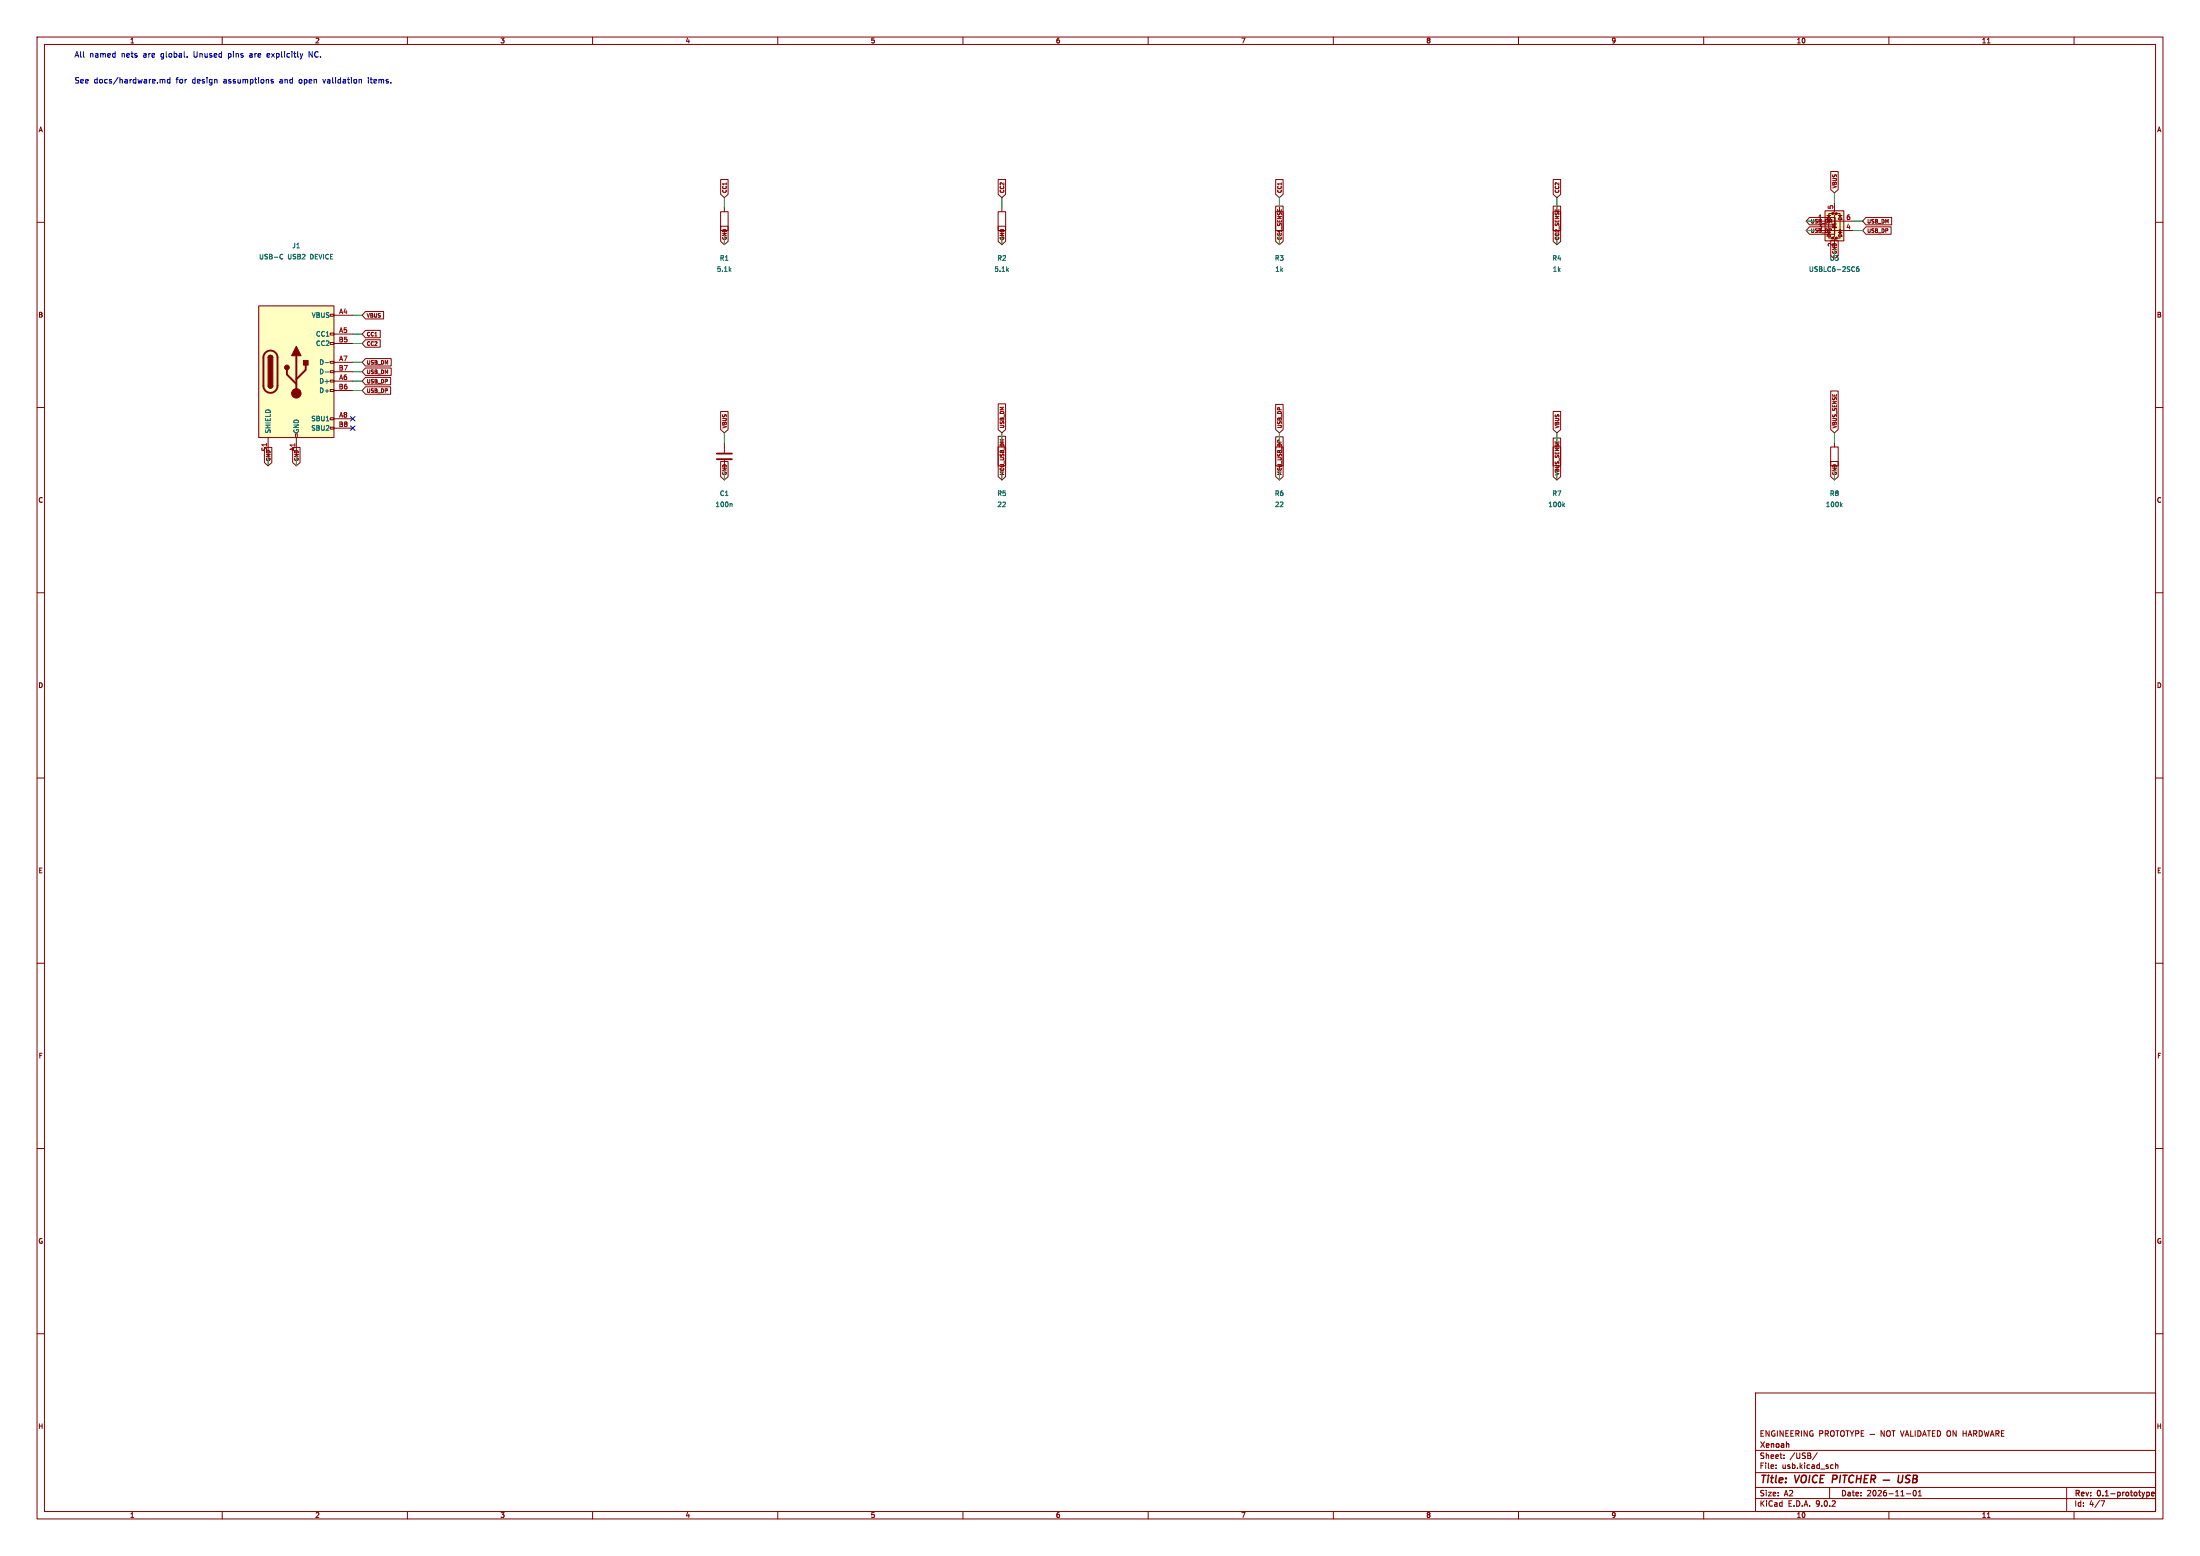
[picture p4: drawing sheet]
(kicad_sch (version 20250114) (generator "eeschema") (paper "A2")
   (title_block (title "VOICE PITCHER — USB") (date "2026-11-01") (rev "0.1-prototype")
    (company "Xenoah") (comment 1 "ENGINEERING PROTOTYPE — NOT VALIDATED ON HARDWARE"))
(lib_symbols (symbol "Connector:USB_C_Receptacle_USB2.0_16P" (pin_names (offset 1.016)) (exclude_from_sim no) (in_bom yes) (on_board yes) (property "Reference" "J" (at 0 22.225 0) (effects (font (size 1.27 1.27)))) (property "Value" "USB_C_Receptacle_USB2.0_16P" (at 0 19.685 0) (effects (font (size 1.27 1.27)))) (property "Footprint" "" (at 3.81 0 0) (effects (font (size 1.27 1.27)) (hide yes))) (property "Datasheet" "https://www.usb.org/sites/default/files/documents/usb_type-c.zip" (at 3.81 0 0) (effects (font (size 1.27 1.27)) (hide yes))) (property "Description" "USB 2.0-only 16P Type-C Receptacle connector" (at 0 0 0) (effects (font (size 1.27 1.27)) (hide yes))) (property "ki_keywords" "usb universal serial bus type-C USB2.0" (at 0 0 0) (effects (font (size 1.27 1.27)) (hide yes))) (property "ki_fp_filters" "USB*C*Receptacle*" (at 0 0 0) (effects (font (size 1.27 1.27)) (hide yes))) (symbol "USB_C_Receptacle_USB2.0_16P_0_0" (rectangle (start -0.254 -17.78) (end 0.254 -16.764) (stroke (width 0) (type default)) (fill (type none))) (rectangle (start 10.16 15.494) (end 9.144 14.986) (stroke (width 0) (type default)) (fill (type none))) (rectangle (start 10.16 10.414) (end 9.144 9.906) (stroke (width 0) (type default)) (fill (type none))) (rectangle (start 10.16 7.874) (end 9.144 7.366) (stroke (width 0) (type default)) (fill (type none))) (rectangle (start 10.16 2.794) (end 9.144 2.286) (stroke (width 0) (type default)) (fill (type none))) (rectangle (start 10.16 0.254) (end 9.144 -0.254) (stroke (width 0) (type default)) (fill (type none))) (rectangle (start 10.16 -2.286) (end 9.144 -2.794) (stroke (width 0) (type default)) (fill (type none))) (rectangle (start 10.16 -4.826) (end 9.144 -5.334) (stroke (width 0) (type default)) (fill (type none))) (rectangle (start 10.16 -12.446) (end 9.144 -12.954) (stroke (width 0) (type default)) (fill (type none))) (rectangle (start 10.16 -14.986) (end 9.144 -15.494) (stroke (width 0) (type default)) (fill (type none)))) (symbol "USB_C_Receptacle_USB2.0_16P_0_1" (rectangle (start -10.16 17.78) (end 10.16 -17.78) (stroke (width 0.254) (type default)) (fill (type background))) (polyline (pts (xy -8.89 -3.81) (xy -8.89 3.81)) (stroke (width 0.508) (type default)) (fill (type none))) (rectangle (start -7.62 -3.81) (end -6.35 3.81) (stroke (width 0.254) (type default)) (fill (type outline))) (arc (start -7.62 3.81) (mid -6.985 4.4423) (end -6.35 3.81) (stroke (width 0.254) (type default)) (fill (type none))) (arc (start -7.62 3.81) (mid -6.985 4.4423) (end -6.35 3.81) (stroke (width 0.254) (type default)) (fill (type outline))) (arc (start -8.89 3.81) (mid -6.985 5.7067) (end -5.08 3.81) (stroke (width 0.508) (type default)) (fill (type none))) (arc (start -5.08 -3.81) (mid -6.985 -5.7067) (end -8.89 -3.81) (stroke (width 0.508) (type default)) (fill (type none))) (arc (start -6.35 -3.81) (mid -6.985 -4.4423) (end -7.62 -3.81) (stroke (width 0.254) (type default)) (fill (type none))) (arc (start -6.35 -3.81) (mid -6.985 -4.4423) (end -7.62 -3.81) (stroke (width 0.254) (type default)) (fill (type outline))) (polyline (pts (xy -5.08 3.81) (xy -5.08 -3.81)) (stroke (width 0.508) (type default)) (fill (type none))) (circle (center -2.54 1.143) (radius 0.635) (stroke (width 0.254) (type default)) (fill (type outline))) (polyline (pts (xy -1.27 4.318) (xy 0 6.858) (xy 1.27 4.318) (xy -1.27 4.318)) (stroke (width 0.254) (type default)) (fill (type outline))) (polyline (pts (xy 0 -2.032) (xy 2.54 0.508) (xy 2.54 1.778)) (stroke (width 0.508) (type default)) (fill (type none))) (polyline (pts (xy 0 -3.302) (xy -2.54 -0.762) (xy -2.54 0.508)) (stroke (width 0.508) (type default)) (fill (type none))) (polyline (pts (xy 0 -5.842) (xy 0 4.318)) (stroke (width 0.508) (type default)) (fill (type none))) (circle (center 0 -5.842) (radius 1.27) (stroke (width 0) (type default)) (fill (type outline))) (rectangle (start 1.905 1.778) (end 3.175 3.048) (stroke (width 0.254) (type default)) (fill (type outline)))) (symbol "USB_C_Receptacle_USB2.0_16P_1_1" (pin passive line (at -7.62 -22.86 90) (length 5.08) (name "SHIELD" (effects (font (size 1.27 1.27)))) (number "S1" (effects (font (size 1.27 1.27))))) (pin passive line (at 0 -22.86 90) (length 5.08) (name "GND" (effects (font (size 1.27 1.27)))) (number "A1" (effects (font (size 1.27 1.27))))) (pin passive line (at 0 -22.86 90) (length 5.08) (hide yes) (name "GND" (effects (font (size 1.27 1.27)))) (number "A12" (effects (font (size 1.27 1.27))))) (pin passive line (at 0 -22.86 90) (length 5.08) (hide yes) (name "GND" (effects (font (size 1.27 1.27)))) (number "B1" (effects (font (size 1.27 1.27))))) (pin passive line (at 0 -22.86 90) (length 5.08) (hide yes) (name "GND" (effects (font (size 1.27 1.27)))) (number "B12" (effects (font (size 1.27 1.27))))) (pin passive line (at 15.24 15.24 180) (length 5.08) (name "VBUS" (effects (font (size 1.27 1.27)))) (number "A4" (effects (font (size 1.27 1.27))))) (pin passive line (at 15.24 15.24 180) (length 5.08) (hide yes) (name "VBUS" (effects (font (size 1.27 1.27)))) (number "A9" (effects (font (size 1.27 1.27))))) (pin passive line (at 15.24 15.24 180) (length 5.08) (hide yes) (name "VBUS" (effects (font (size 1.27 1.27)))) (number "B4" (effects (font (size 1.27 1.27))))) (pin passive line (at 15.24 15.24 180) (length 5.08) (hide yes) (name "VBUS" (effects (font (size 1.27 1.27)))) (number "B9" (effects (font (size 1.27 1.27))))) (pin bidirectional line (at 15.24 10.16 180) (length 5.08) (name "CC1" (effects (font (size 1.27 1.27)))) (number "A5" (effects (font (size 1.27 1.27))))) (pin bidirectional line (at 15.24 7.62 180) (length 5.08) (name "CC2" (effects (font (size 1.27 1.27)))) (number "B5" (effects (font (size 1.27 1.27))))) (pin bidirectional line (at 15.24 2.54 180) (length 5.08) (name "D-" (effects (font (size 1.27 1.27)))) (number "A7" (effects (font (size 1.27 1.27))))) (pin bidirectional line (at 15.24 0 180) (length 5.08) (name "D-" (effects (font (size 1.27 1.27)))) (number "B7" (effects (font (size 1.27 1.27))))) (pin bidirectional line (at 15.24 -2.54 180) (length 5.08) (name "D+" (effects (font (size 1.27 1.27)))) (number "A6" (effects (font (size 1.27 1.27))))) (pin bidirectional line (at 15.24 -5.08 180) (length 5.08) (name "D+" (effects (font (size 1.27 1.27)))) (number "B6" (effects (font (size 1.27 1.27))))) (pin bidirectional line (at 15.24 -12.7 180) (length 5.08) (name "SBU1" (effects (font (size 1.27 1.27)))) (number "A8" (effects (font (size 1.27 1.27))))) (pin bidirectional line (at 15.24 -15.24 180) (length 5.08) (name "SBU2" (effects (font (size 1.27 1.27)))) (number "B8" (effects (font (size 1.27 1.27)))))) (embedded_fonts no))
(symbol "Device:C" (pin_numbers (hide yes)) (pin_names (offset 0.254)) (exclude_from_sim no) (in_bom yes) (on_board yes) (property "Reference" "C" (at 0.635 2.54 0) (effects (font (size 1.27 1.27)) (justify left))) (property "Value" "C" (at 0.635 -2.54 0) (effects (font (size 1.27 1.27)) (justify left))) (property "Footprint" "" (at 0.9652 -3.81 0) (effects (font (size 1.27 1.27)) (hide yes))) (property "Datasheet" "~" (at 0 0 0) (effects (font (size 1.27 1.27)) (hide yes))) (property "Description" "Unpolarized capacitor" (at 0 0 0) (effects (font (size 1.27 1.27)) (hide yes))) (property "ki_keywords" "cap capacitor" (at 0 0 0) (effects (font (size 1.27 1.27)) (hide yes))) (property "ki_fp_filters" "C_*" (at 0 0 0) (effects (font (size 1.27 1.27)) (hide yes))) (symbol "C_0_1" (polyline (pts (xy -2.032 0.762) (xy 2.032 0.762)) (stroke (width 0.508) (type default)) (fill (type none))) (polyline (pts (xy -2.032 -0.762) (xy 2.032 -0.762)) (stroke (width 0.508) (type default)) (fill (type none)))) (symbol "C_1_1" (pin passive line (at 0 3.81 270) (length 2.794) (name "~" (effects (font (size 1.27 1.27)))) (number "1" (effects (font (size 1.27 1.27))))) (pin passive line (at 0 -3.81 90) (length 2.794) (name "~" (effects (font (size 1.27 1.27)))) (number "2" (effects (font (size 1.27 1.27)))))) (embedded_fonts no))
(symbol "Device:R" (pin_numbers (hide yes)) (pin_names (offset 0)) (exclude_from_sim no) (in_bom yes) (on_board yes) (property "Reference" "R" (at 2.032 0 90) (effects (font (size 1.27 1.27)))) (property "Value" "R" (at 0 0 90) (effects (font (size 1.27 1.27)))) (property "Footprint" "" (at -1.778 0 90) (effects (font (size 1.27 1.27)) (hide yes))) (property "Datasheet" "~" (at 0 0 0) (effects (font (size 1.27 1.27)) (hide yes))) (property "Description" "Resistor" (at 0 0 0) (effects (font (size 1.27 1.27)) (hide yes))) (property "ki_keywords" "R res resistor" (at 0 0 0) (effects (font (size 1.27 1.27)) (hide yes))) (property "ki_fp_filters" "R_*" (at 0 0 0) (effects (font (size 1.27 1.27)) (hide yes))) (symbol "R_0_1" (rectangle (start -1.016 -2.54) (end 1.016 2.54) (stroke (width 0.254) (type default)) (fill (type none)))) (symbol "R_1_1" (pin passive line (at 0 3.81 270) (length 1.27) (name "~" (effects (font (size 1.27 1.27)))) (number "1" (effects (font (size 1.27 1.27))))) (pin passive line (at 0 -3.81 90) (length 1.27) (name "~" (effects (font (size 1.27 1.27)))) (number "2" (effects (font (size 1.27 1.27)))))) (embedded_fonts no))
(symbol "Power_Protection:USBLC6-2SC6" (property "Reference" "U" (at 0.635 5.715 0) (effects (font (size 1.27 1.27)) (justify left))) (property "Value" "USBLC6-2SC6" (at 0.635 3.81 0) (effects (font (size 1.27 1.27)) (justify left))) (property "Footprint" "Package_TO_SOT_SMD:SOT-23-6" (at 1.27 -6.35 0) (effects (font (size 1.27 1.27) (italic yes)) (justify left) (hide yes))) (property "Datasheet" "https://www.st.com/resource/en/datasheet/usblc6-2.pdf" (at 1.27 -8.255 0) (effects (font (size 1.27 1.27)) (justify left) (hide yes))) (property "Description" "Very low capacitance ESD protection diode, 2 data-line, SOT-23-6" (at 0 0 0) (effects (font (size 1.27 1.27)) (hide yes))) (property "ki_keywords" "usb ethernet video" (at 0 0 0) (effects (font (size 1.27 1.27)) (hide yes))) (property "ki_fp_filters" "SOT?23*" (at 0 0 0) (effects (font (size 1.27 1.27)) (hide yes))) (pin_names (hide yes)) (exclude_from_sim no) (in_bom yes) (on_board yes) (symbol "USBLC6-2SC6_0_0" (circle (center -1.524 0) (radius 0.0001) (stroke (width 0.508) (type default)) (fill (type none))) (circle (center -0.508 2.032) (radius 0.0001) (stroke (width 0.508) (type default)) (fill (type none))) (circle (center -0.508 -4.572) (radius 0.0001) (stroke (width 0.508) (type default)) (fill (type none))) (circle (center 0.508 2.032) (radius 0.0001) (stroke (width 0.508) (type default)) (fill (type none))) (circle (center 0.508 -4.572) (radius 0.0001) (stroke (width 0.508) (type default)) (fill (type none))) (circle (center 1.524 -2.54) (radius 0.0001) (stroke (width 0.508) (type default)) (fill (type none)))) (symbol "USBLC6-2SC6_0_1" (polyline (pts (xy -2.54 0) (xy 2.54 0)) (stroke (width 0) (type default)) (fill (type none))) (polyline (pts (xy -2.54 -2.54) (xy 2.54 -2.54)) (stroke (width 0) (type default)) (fill (type none))) (polyline (pts (xy -2.032 0.508) (xy -1.016 0.508) (xy -1.524 1.524) (xy -2.032 0.508)) (stroke (width 0) (type default)) (fill (type none))) (polyline (pts (xy -2.032 -3.048) (xy -1.016 -3.048)) (stroke (width 0) (type default)) (fill (type none))) (polyline (pts (xy -1.016 1.524) (xy -2.032 1.524)) (stroke (width 0) (type default)) (fill (type none))) (polyline (pts (xy -1.016 -4.064) (xy -2.032 -4.064) (xy -1.524 -3.048) (xy -1.016 -4.064)) (stroke (width 0) (type default)) (fill (type none))) (polyline (pts (xy -0.508 -1.143) (xy -0.508 -0.762) (xy 0.508 -0.762)) (stroke (width 0) (type default)) (fill (type none))) (polyline (pts (xy 0 2.54) (xy -0.508 2.032) (xy 0.508 2.032) (xy 0 1.524) (xy 0 -4.064) (xy -0.508 -4.572) (xy 0.508 -4.572) (xy 0 -5.08)) (stroke (width 0) (type default)) (fill (type none))) (polyline (pts (xy 0.508 -1.778) (xy -0.508 -1.778) (xy 0 -0.762) (xy 0.508 -1.778)) (stroke (width 0) (type default)) (fill (type none))) (polyline (pts (xy 1.016 1.524) (xy 2.032 1.524)) (stroke (width 0) (type default)) (fill (type none))) (polyline (pts (xy 1.016 -3.048) (xy 2.032 -3.048)) (stroke (width 0) (type default)) (fill (type none))) (polyline (pts (xy 2.032 0.508) (xy 1.016 0.508) (xy 1.524 1.524) (xy 2.032 0.508)) (stroke (width 0) (type default)) (fill (type none))) (polyline (pts (xy 2.032 -4.064) (xy 1.016 -4.064) (xy 1.524 -3.048) (xy 2.032 -4.064)) (stroke (width 0) (type default)) (fill (type none)))) (symbol "USBLC6-2SC6_1_1" (rectangle (start -2.54 2.794) (end 2.54 -5.334) (stroke (width 0.254) (type default)) (fill (type background))) (polyline (pts (xy -0.508 2.032) (xy -1.524 2.032) (xy -1.524 -4.572) (xy -0.508 -4.572)) (stroke (width 0) (type default)) (fill (type none))) (polyline (pts (xy 0.508 -4.572) (xy 1.524 -4.572) (xy 1.524 2.032) (xy 0.508 2.032)) (stroke (width 0) (type default)) (fill (type none))) (pin passive line (at -5.08 0 0) (length 2.54) (name "I/O1" (effects (font (size 1.27 1.27)))) (number "1" (effects (font (size 1.27 1.27))))) (pin passive line (at -5.08 -2.54 0) (length 2.54) (name "I/O2" (effects (font (size 1.27 1.27)))) (number "3" (effects (font (size 1.27 1.27))))) (pin passive line (at 0 5.08 270) (length 2.54) (name "VBUS" (effects (font (size 1.27 1.27)))) (number "5" (effects (font (size 1.27 1.27))))) (pin passive line (at 0 -7.62 90) (length 2.54) (name "GND" (effects (font (size 1.27 1.27)))) (number "2" (effects (font (size 1.27 1.27))))) (pin passive line (at 5.08 0 180) (length 2.54) (name "I/O1" (effects (font (size 1.27 1.27)))) (number "6" (effects (font (size 1.27 1.27))))) (pin passive line (at 5.08 -2.54 180) (length 2.54) (name "I/O2" (effects (font (size 1.27 1.27)))) (number "4" (effects (font (size 1.27 1.27)))))) (embedded_fonts no)))
(text "All named nets are global. Unused pins are explicitly NC." (at 20 15 0) (effects (font (size 1.5 1.5)) (justify left)))
(text "See docs/hardware.md for design assumptions and open validation items." (at 20 22 0) (effects (font (size 1.5 1.5)) (justify left)))
(symbol (lib_id "Connector:USB_C_Receptacle_USB2.0_16P") (at 80.01 100.33 0) (unit 1) (in_bom yes) (on_board yes) (dnp no) (property "Reference" "J1" (at 80.01 66.33 0) (effects (font (size 1.27 1.27))))
    (property "Value" "USB-C USB2 DEVICE" (at 80.01 69.33 0) (effects (font (size 1.27 1.27))))
    (property "Footprint" "VoicePitcher:Connector_USB__USB_C_Receptacle_HRO_TYPE-C-31-M-12" (at 80.01 100.33 0) (effects (font (size 1 1)) (hide yes)))
    (property "MPN" "TYPE-C-31-M-12" (at 80.01 100.33 0) (effects (font (size 1 1)) (hide yes)))
    (property "LCSC" "C165948" (at 80.01 100.33 0) (effects (font (size 1 1)) (hide yes))))
(wire (pts (xy 72.39 123.19) (xy 72.39 125.73)) (stroke (width 0) (type default)))
(global_label "GND" (shape input) (at 72.39 125.73 90) (effects (font (size 1 1)) (justify left))
    (property "Intersheetrefs" "${INTERSHEET_REFS}" (at 72.39 125.73 90) (effects (font (size 1 1)) (hide yes))))
(wire (pts (xy 80.01 123.19) (xy 80.01 125.73)) (stroke (width 0) (type default)))
(global_label "GND" (shape input) (at 80.01 125.73 90) (effects (font (size 1 1)) (justify left))
    (property "Intersheetrefs" "${INTERSHEET_REFS}" (at 80.01 125.73 90) (effects (font (size 1 1)) (hide yes))))
(wire (pts (xy 95.25 85.09) (xy 97.79 85.09)) (stroke (width 0) (type default)))
(global_label "VBUS" (shape input) (at 97.79 85.09 180) (effects (font (size 1 1)) (justify left))
    (property "Intersheetrefs" "${INTERSHEET_REFS}" (at 97.79 85.09 180) (effects (font (size 1 1)) (hide yes))))
(wire (pts (xy 95.25 90.17) (xy 97.79 90.17)) (stroke (width 0) (type default)))
(global_label "CC1" (shape input) (at 97.79 90.17 180) (effects (font (size 1 1)) (justify left))
    (property "Intersheetrefs" "${INTERSHEET_REFS}" (at 97.79 90.17 180) (effects (font (size 1 1)) (hide yes))))
(wire (pts (xy 95.25 92.71) (xy 97.79 92.71)) (stroke (width 0) (type default)))
(global_label "CC2" (shape input) (at 97.79 92.71 180) (effects (font (size 1 1)) (justify left))
    (property "Intersheetrefs" "${INTERSHEET_REFS}" (at 97.79 92.71 180) (effects (font (size 1 1)) (hide yes))))
(wire (pts (xy 95.25 97.78999999999999) (xy 97.79 97.79)) (stroke (width 0) (type default)))
(global_label "USB_DM" (shape input) (at 97.79 97.79 180) (effects (font (size 1 1)) (justify left))
    (property "Intersheetrefs" "${INTERSHEET_REFS}" (at 97.79 97.79 180) (effects (font (size 1 1)) (hide yes))))
(wire (pts (xy 95.25 100.33) (xy 97.79 100.33)) (stroke (width 0) (type default)))
(global_label "USB_DM" (shape input) (at 97.79 100.33 180) (effects (font (size 1 1)) (justify left))
    (property "Intersheetrefs" "${INTERSHEET_REFS}" (at 97.79 100.33 180) (effects (font (size 1 1)) (hide yes))))
(wire (pts (xy 95.25 102.87) (xy 97.79 102.87)) (stroke (width 0) (type default)))
(global_label "USB_DP" (shape input) (at 97.79 102.87 180) (effects (font (size 1 1)) (justify left))
    (property "Intersheetrefs" "${INTERSHEET_REFS}" (at 97.79 102.87 180) (effects (font (size 1 1)) (hide yes))))
(wire (pts (xy 95.25 105.41) (xy 97.79 105.41)) (stroke (width 0) (type default)))
(global_label "USB_DP" (shape input) (at 97.79 105.41 180) (effects (font (size 1 1)) (justify left))
    (property "Intersheetrefs" "${INTERSHEET_REFS}" (at 97.79 105.41 180) (effects (font (size 1 1)) (hide yes))))
(no_connect (at 95.25 113.03))
(no_connect (at 95.25 115.57))
(symbol (lib_id "Device:R") (at 195.58 59.69 0) (unit 1) (in_bom yes) (on_board yes) (dnp no) (property "Reference" "R1" (at 195.58 69.69 0) (effects (font (size 1.27 1.27))))
    (property "Value" "5.1k" (at 195.58 72.69 0) (effects (font (size 1.27 1.27))))
    (property "Footprint" "VoicePitcher:Resistor_SMD__R_0603_1608Metric" (at 195.58 59.69 0) (effects (font (size 1 1)) (hide yes)))
    (property "MPN" "0603WAF5101T5E" (at 195.58 59.69 0) (effects (font (size 1 1)) (hide yes)))
    (property "LCSC" "C23186" (at 195.58 59.69 0) (effects (font (size 1 1)) (hide yes))))
(wire (pts (xy 195.58 55.879999999999995) (xy 195.58 53.34)) (stroke (width 0) (type default)))
(global_label "CC1" (shape input) (at 195.58 53.34 270) (effects (font (size 1 1)) (justify left))
    (property "Intersheetrefs" "${INTERSHEET_REFS}" (at 195.58 53.34 270) (effects (font (size 1 1)) (hide yes))))
(wire (pts (xy 195.58 63.5) (xy 195.58 66.04)) (stroke (width 0) (type default)))
(global_label "GND" (shape input) (at 195.58 66.04 90) (effects (font (size 1 1)) (justify left))
    (property "Intersheetrefs" "${INTERSHEET_REFS}" (at 195.58 66.04 90) (effects (font (size 1 1)) (hide yes))))
(symbol (lib_id "Device:R") (at 270.51 59.69 0) (unit 1) (in_bom yes) (on_board yes) (dnp no) (property "Reference" "R2" (at 270.51 69.69 0) (effects (font (size 1.27 1.27))))
    (property "Value" "5.1k" (at 270.51 72.69 0) (effects (font (size 1.27 1.27))))
    (property "Footprint" "VoicePitcher:Resistor_SMD__R_0603_1608Metric" (at 270.51 59.69 0) (effects (font (size 1 1)) (hide yes)))
    (property "MPN" "0603WAF5101T5E" (at 270.51 59.69 0) (effects (font (size 1 1)) (hide yes)))
    (property "LCSC" "C23186" (at 270.51 59.69 0) (effects (font (size 1 1)) (hide yes))))
(wire (pts (xy 270.51 55.879999999999995) (xy 270.51 53.34)) (stroke (width 0) (type default)))
(global_label "CC2" (shape input) (at 270.51 53.34 270) (effects (font (size 1 1)) (justify left))
    (property "Intersheetrefs" "${INTERSHEET_REFS}" (at 270.51 53.34 270) (effects (font (size 1 1)) (hide yes))))
(wire (pts (xy 270.51 63.5) (xy 270.51 66.04)) (stroke (width 0) (type default)))
(global_label "GND" (shape input) (at 270.51 66.04 90) (effects (font (size 1 1)) (justify left))
    (property "Intersheetrefs" "${INTERSHEET_REFS}" (at 270.51 66.04 90) (effects (font (size 1 1)) (hide yes))))
(symbol (lib_id "Device:R") (at 345.44 59.69 0) (unit 1) (in_bom yes) (on_board yes) (dnp no) (property "Reference" "R3" (at 345.44 69.69 0) (effects (font (size 1.27 1.27))))
    (property "Value" "1k" (at 345.44 72.69 0) (effects (font (size 1.27 1.27))))
    (property "Footprint" "VoicePitcher:Resistor_SMD__R_0603_1608Metric" (at 345.44 59.69 0) (effects (font (size 1 1)) (hide yes)))
    (property "MPN" "0603WAF1001T5E" (at 345.44 59.69 0) (effects (font (size 1 1)) (hide yes)))
    (property "LCSC" "C21190" (at 345.44 59.69 0) (effects (font (size 1 1)) (hide yes))))
(wire (pts (xy 345.44 55.879999999999995) (xy 345.44 53.34)) (stroke (width 0) (type default)))
(global_label "CC1" (shape input) (at 345.44 53.34 270) (effects (font (size 1 1)) (justify left))
    (property "Intersheetrefs" "${INTERSHEET_REFS}" (at 345.44 53.34 270) (effects (font (size 1 1)) (hide yes))))
(wire (pts (xy 345.44 63.5) (xy 345.44 66.04)) (stroke (width 0) (type default)))
(global_label "CC1_SENSE" (shape input) (at 345.44 66.04 90) (effects (font (size 1 1)) (justify left))
    (property "Intersheetrefs" "${INTERSHEET_REFS}" (at 345.44 66.04 90) (effects (font (size 1 1)) (hide yes))))
(symbol (lib_id "Device:R") (at 420.37 59.69 0) (unit 1) (in_bom yes) (on_board yes) (dnp no) (property "Reference" "R4" (at 420.37 69.69 0) (effects (font (size 1.27 1.27))))
    (property "Value" "1k" (at 420.37 72.69 0) (effects (font (size 1.27 1.27))))
    (property "Footprint" "VoicePitcher:Resistor_SMD__R_0603_1608Metric" (at 420.37 59.69 0) (effects (font (size 1 1)) (hide yes)))
    (property "MPN" "0603WAF1001T5E" (at 420.37 59.69 0) (effects (font (size 1 1)) (hide yes)))
    (property "LCSC" "C21190" (at 420.37 59.69 0) (effects (font (size 1 1)) (hide yes))))
(wire (pts (xy 420.37 55.879999999999995) (xy 420.37 53.34)) (stroke (width 0) (type default)))
(global_label "CC2" (shape input) (at 420.37 53.34 270) (effects (font (size 1 1)) (justify left))
    (property "Intersheetrefs" "${INTERSHEET_REFS}" (at 420.37 53.34 270) (effects (font (size 1 1)) (hide yes))))
(wire (pts (xy 420.37 63.5) (xy 420.37 66.04)) (stroke (width 0) (type default)))
(global_label "CC2_SENSE" (shape input) (at 420.37 66.04 90) (effects (font (size 1 1)) (justify left))
    (property "Intersheetrefs" "${INTERSHEET_REFS}" (at 420.37 66.04 90) (effects (font (size 1 1)) (hide yes))))
(symbol (lib_id "Power_Protection:USBLC6-2SC6") (at 495.3 59.69 0) (unit 1) (in_bom yes) (on_board yes) (dnp no) (property "Reference" "U3" (at 495.3 69.69 0) (effects (font (size 1.27 1.27))))
    (property "Value" "USBLC6-2SC6" (at 495.3 72.69 0) (effects (font (size 1.27 1.27))))
    (property "Footprint" "VoicePitcher:Package_TO_SOT_SMD__SOT-23-6" (at 495.3 59.69 0) (effects (font (size 1 1)) (hide yes)))
    (property "MPN" "USBLC6-2SC6" (at 495.3 59.69 0) (effects (font (size 1 1)) (hide yes)))
    (property "LCSC" "C7519" (at 495.3 59.69 0) (effects (font (size 1 1)) (hide yes))))
(wire (pts (xy 490.22 59.69) (xy 487.68 59.69)) (stroke (width 0) (type default)))
(global_label "USB_DM" (shape input) (at 487.68 59.69 0) (effects (font (size 1 1)) (justify left))
    (property "Intersheetrefs" "${INTERSHEET_REFS}" (at 487.68 59.69 0) (effects (font (size 1 1)) (hide yes))))
(wire (pts (xy 490.22 62.23) (xy 487.68 62.23)) (stroke (width 0) (type default)))
(global_label "USB_DP" (shape input) (at 487.68 62.23 0) (effects (font (size 1 1)) (justify left))
    (property "Intersheetrefs" "${INTERSHEET_REFS}" (at 487.68 62.23 0) (effects (font (size 1 1)) (hide yes))))
(wire (pts (xy 495.3 54.61) (xy 495.3 52.07)) (stroke (width 0) (type default)))
(global_label "VBUS" (shape input) (at 495.3 52.07 270) (effects (font (size 1 1)) (justify left))
    (property "Intersheetrefs" "${INTERSHEET_REFS}" (at 495.3 52.07 270) (effects (font (size 1 1)) (hide yes))))
(wire (pts (xy 495.3 67.31) (xy 495.3 69.85)) (stroke (width 0) (type default)))
(global_label "GND" (shape input) (at 495.3 69.85 90) (effects (font (size 1 1)) (justify left))
    (property "Intersheetrefs" "${INTERSHEET_REFS}" (at 495.3 69.85 90) (effects (font (size 1 1)) (hide yes))))
(wire (pts (xy 500.38 59.69) (xy 502.92 59.69)) (stroke (width 0) (type default)))
(global_label "USB_DM" (shape input) (at 502.92 59.69 180) (effects (font (size 1 1)) (justify left))
    (property "Intersheetrefs" "${INTERSHEET_REFS}" (at 502.92 59.69 180) (effects (font (size 1 1)) (hide yes))))
(wire (pts (xy 500.38 62.23) (xy 502.92 62.23)) (stroke (width 0) (type default)))
(global_label "USB_DP" (shape input) (at 502.92 62.23 180) (effects (font (size 1 1)) (justify left))
    (property "Intersheetrefs" "${INTERSHEET_REFS}" (at 502.92 62.23 180) (effects (font (size 1 1)) (hide yes))))
(symbol (lib_id "Device:C") (at 195.58 123.19 0) (unit 1) (in_bom yes) (on_board yes) (dnp no) (property "Reference" "C1" (at 195.58 133.19 0) (effects (font (size 1.27 1.27))))
    (property "Value" "100n" (at 195.58 136.19 0) (effects (font (size 1.27 1.27))))
    (property "Footprint" "VoicePitcher:Capacitor_SMD__C_0603_1608Metric" (at 195.58 123.19 0) (effects (font (size 1 1)) (hide yes)))
    (property "MPN" "CC0603KRX7R9BB104" (at 195.58 123.19 0) (effects (font (size 1 1)) (hide yes)))
    (property "LCSC" "C14663" (at 195.58 123.19 0) (effects (font (size 1 1)) (hide yes))))
(wire (pts (xy 195.58 119.38) (xy 195.58 116.84)) (stroke (width 0) (type default)))
(global_label "VBUS" (shape input) (at 195.58 116.84 270) (effects (font (size 1 1)) (justify left))
    (property "Intersheetrefs" "${INTERSHEET_REFS}" (at 195.58 116.84 270) (effects (font (size 1 1)) (hide yes))))
(wire (pts (xy 195.58 127.0) (xy 195.58 129.54)) (stroke (width 0) (type default)))
(global_label "GND" (shape input) (at 195.58 129.54 90) (effects (font (size 1 1)) (justify left))
    (property "Intersheetrefs" "${INTERSHEET_REFS}" (at 195.58 129.54 90) (effects (font (size 1 1)) (hide yes))))
(symbol (lib_id "Device:R") (at 270.51 123.19 0) (unit 1) (in_bom yes) (on_board yes) (dnp no) (property "Reference" "R5" (at 270.51 133.19 0) (effects (font (size 1.27 1.27))))
    (property "Value" "22" (at 270.51 136.19 0) (effects (font (size 1.27 1.27))))
    (property "Footprint" "VoicePitcher:Resistor_SMD__R_0603_1608Metric" (at 270.51 123.19 0) (effects (font (size 1 1)) (hide yes)))
    (property "MPN" "0603WAF220JT5E" (at 270.51 123.19 0) (effects (font (size 1 1)) (hide yes)))
    (property "LCSC" "C23345" (at 270.51 123.19 0) (effects (font (size 1 1)) (hide yes))))
(wire (pts (xy 270.51 119.38) (xy 270.51 116.84)) (stroke (width 0) (type default)))
(global_label "USB_DM" (shape input) (at 270.51 116.84 270) (effects (font (size 1 1)) (justify left))
    (property "Intersheetrefs" "${INTERSHEET_REFS}" (at 270.51 116.84 270) (effects (font (size 1 1)) (hide yes))))
(wire (pts (xy 270.51 127.0) (xy 270.51 129.54)) (stroke (width 0) (type default)))
(global_label "MCU_USB_DM" (shape input) (at 270.51 129.54 90) (effects (font (size 1 1)) (justify left))
    (property "Intersheetrefs" "${INTERSHEET_REFS}" (at 270.51 129.54 90) (effects (font (size 1 1)) (hide yes))))
(symbol (lib_id "Device:R") (at 345.44 123.19 0) (unit 1) (in_bom yes) (on_board yes) (dnp no) (property "Reference" "R6" (at 345.44 133.19 0) (effects (font (size 1.27 1.27))))
    (property "Value" "22" (at 345.44 136.19 0) (effects (font (size 1.27 1.27))))
    (property "Footprint" "VoicePitcher:Resistor_SMD__R_0603_1608Metric" (at 345.44 123.19 0) (effects (font (size 1 1)) (hide yes)))
    (property "MPN" "0603WAF220JT5E" (at 345.44 123.19 0) (effects (font (size 1 1)) (hide yes)))
    (property "LCSC" "C23345" (at 345.44 123.19 0) (effects (font (size 1 1)) (hide yes))))
(wire (pts (xy 345.44 119.38) (xy 345.44 116.84)) (stroke (width 0) (type default)))
(global_label "USB_DP" (shape input) (at 345.44 116.84 270) (effects (font (size 1 1)) (justify left))
    (property "Intersheetrefs" "${INTERSHEET_REFS}" (at 345.44 116.84 270) (effects (font (size 1 1)) (hide yes))))
(wire (pts (xy 345.44 127.0) (xy 345.44 129.54)) (stroke (width 0) (type default)))
(global_label "MCU_USB_DP" (shape input) (at 345.44 129.54 90) (effects (font (size 1 1)) (justify left))
    (property "Intersheetrefs" "${INTERSHEET_REFS}" (at 345.44 129.54 90) (effects (font (size 1 1)) (hide yes))))
(symbol (lib_id "Device:R") (at 420.37 123.19 0) (unit 1) (in_bom yes) (on_board yes) (dnp no) (property "Reference" "R7" (at 420.37 133.19 0) (effects (font (size 1.27 1.27))))
    (property "Value" "100k" (at 420.37 136.19 0) (effects (font (size 1.27 1.27))))
    (property "Footprint" "VoicePitcher:Resistor_SMD__R_0603_1608Metric" (at 420.37 123.19 0) (effects (font (size 1 1)) (hide yes)))
    (property "MPN" "0603WAF1003T5E" (at 420.37 123.19 0) (effects (font (size 1 1)) (hide yes)))
    (property "LCSC" "C25803" (at 420.37 123.19 0) (effects (font (size 1 1)) (hide yes))))
(wire (pts (xy 420.37 119.38) (xy 420.37 116.84)) (stroke (width 0) (type default)))
(global_label "VBUS" (shape input) (at 420.37 116.84 270) (effects (font (size 1 1)) (justify left))
    (property "Intersheetrefs" "${INTERSHEET_REFS}" (at 420.37 116.84 270) (effects (font (size 1 1)) (hide yes))))
(wire (pts (xy 420.37 127.0) (xy 420.37 129.54)) (stroke (width 0) (type default)))
(global_label "VBUS_SENSE" (shape input) (at 420.37 129.54 90) (effects (font (size 1 1)) (justify left))
    (property "Intersheetrefs" "${INTERSHEET_REFS}" (at 420.37 129.54 90) (effects (font (size 1 1)) (hide yes))))
(symbol (lib_id "Device:R") (at 495.3 123.19 0) (unit 1) (in_bom yes) (on_board yes) (dnp no) (property "Reference" "R8" (at 495.3 133.19 0) (effects (font (size 1.27 1.27))))
    (property "Value" "100k" (at 495.3 136.19 0) (effects (font (size 1.27 1.27))))
    (property "Footprint" "VoicePitcher:Resistor_SMD__R_0603_1608Metric" (at 495.3 123.19 0) (effects (font (size 1 1)) (hide yes)))
    (property "MPN" "0603WAF1003T5E" (at 495.3 123.19 0) (effects (font (size 1 1)) (hide yes)))
    (property "LCSC" "C25803" (at 495.3 123.19 0) (effects (font (size 1 1)) (hide yes))))
(wire (pts (xy 495.3 119.38) (xy 495.3 116.84)) (stroke (width 0) (type default)))
(global_label "VBUS_SENSE" (shape input) (at 495.3 116.84 270) (effects (font (size 1 1)) (justify left))
    (property "Intersheetrefs" "${INTERSHEET_REFS}" (at 495.3 116.84 270) (effects (font (size 1 1)) (hide yes))))
(wire (pts (xy 495.3 127.0) (xy 495.3 129.54)) (stroke (width 0) (type default)))
(global_label "GND" (shape input) (at 495.3 129.54 90) (effects (font (size 1 1)) (justify left))
    (property "Intersheetrefs" "${INTERSHEET_REFS}" (at 495.3 129.54 90) (effects (font (size 1 1)) (hide yes)))))
